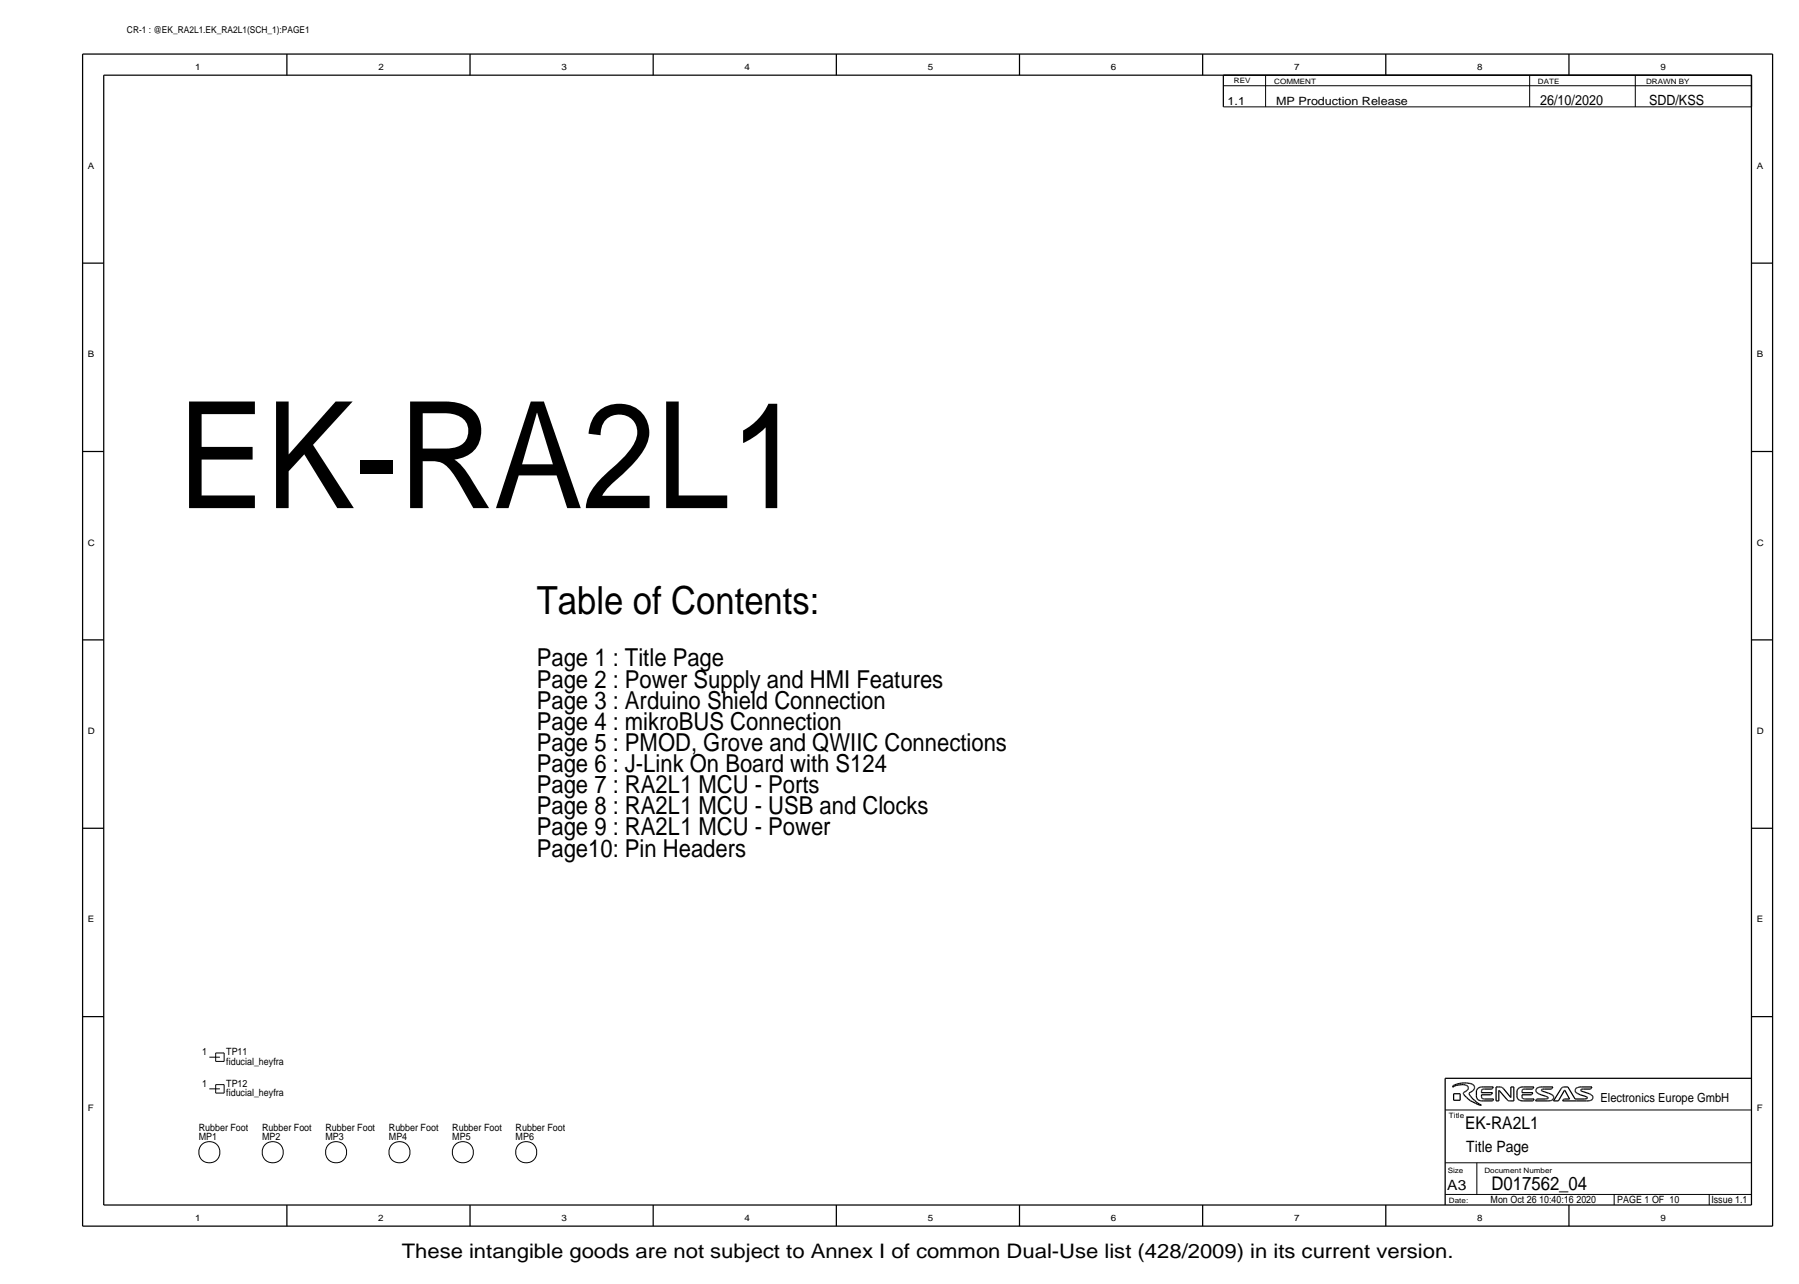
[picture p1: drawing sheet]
<svg xmlns="http://www.w3.org/2000/svg" width="433mm" height="309mm" viewBox="0 0 433 309" stroke-linecap="round" stroke-linejoin="round" font-family="sans-serif">
<g fill="none" stroke="#000" stroke-width=".3">
<path d="M19.9 13v281.9zM19.9 13h406.4zM24.9 18.1h396.3zM24.9 18.1v271.8zM69 13v5.1zM113 13v5.1zM157.1 13v5.1zM201.1 13v5.1zM245.2 13v5.1zM289.2 13v5.1zM294.2 18.1v7.6zM294.2 18.1h127z"/>
<path d="M333.2 13v5.1zM377.3 13v5.1zM421.2 18.1v271.8zM421.2 18.1v7.6zM426.3 13v281.9zM19.9 63.3h5zM421.2 63.3h5.1zM19.9 108.6h5zM421.2 108.6h5.1zM19.9 153.9h5zM421.2 153.9h5.1zM19.9 199.2h5z"/>
<path d="M421.2 199.2h5.1zM19.9 244.6h5zM347.5 259.4v30.5zM347.5 259.4h73.7zM421.2 244.6h5.1zM349.4 261.5h.1M349.4 261.3l-.1 .2zM349.4 261.3h.1M349.4 261.5l.4-.2zM349.4 261.2h.1M349.5 261.1l.4-.1zM349.6 263.1h1.5z"/>
<path d="M349.6 264.7h1.5zM349.6 263.1v1.6zM349.8 261.3l.4-.2zM349.9 261l.4-.2zM350.2 261.1l.4-.1zM350.3 260.8l.3-.1zM350.6 260.7l.4-.1zM350.6 261h.5zM351 260.6h.4zM351.1 261l.4-.1zM351.1 263.1v1.6zM351.4 260.6l.4-.1z"/>
<path d="M351.5 260.9h.4zM351.8 260.5h.4zM351.9 262.9h.1M351.9 262.9v.2zM351.9 263.1l.1 .1zM351.9 260.9l.4 .1zM351.9 262.8h.1M352 263.2l.2 .4zM352 262.8h.1M352.1 262.7l.4-.2zM352.2 260.5h.5zM352.2 263.6l.5 .4z"/>
<path d="M352.3 261l.2 .1zM352.5 262.5l.2-.1zM352.5 261.1h.2zM352.7 264l.4 .4zM352.7 260.5l.3 .1zM352.7 262.4l.1-.2zM352.7 261.1l.1 .1zM352.8 262.2l.2-.1zM352.8 261.2l.2 .1zM353 261.3v.1zM353.1 261.5h.1M353 260.6h.3z"/>
<path d="M353.1 261.6h.1M353.1 264.4l.5 .4zM353.1 261.9l-.1 .2zM353.1 261.6v.2zM353.1 261.8v.1zM353.3 263.1h.1M353.3 263h.1M353.3 262.9l.2-.1zM353.3 260.6l.4 .1zM353.3 263.2l.1 .2zM353.3 262.9h.1M353.4 263.4l.3 .4z"/>
<path d="M353.5 262.8l.2-.1zM353.6 264.8l.6 .3zM353.7 260.7l.2 .1zM353.7 263.8l.2 .3zM353.7 262.7l.3-.2zM353.9 260.8l.2 .1zM353.9 264.1l.3 .3zM354.1 260.9l.2 .1zM354.1 262.4l-.1 .1zM354.1 262.4l.2-.2zM354.2 265.1l.6 .3zM354.2 264.4l.4 .3z"/>
<path d="M354.3 261l.2 .2zM354.5 261.2l.1 .2zM354.5 262l-.2 .2zM354.6 264.7l.3 .3zM354.6 261.8l-.1 .2zM354.6 261.6v.2zM354.6 261.4v.2zM354.8 265.4l.6 .3zM354.9 265l.4 .3zM355 263.9l.1 .3zM355 263.6v.3zM355 262.7v.9z"/>
<path d="M355 262.4v.3zM355.1 264.2l.2 .2zM355.1 262.1l-.1 .3zM355.3 264.4l.1 .2zM355.3 261.9l-.2 .2zM355.3 265.3l.5 .3zM355.4 265.7l.7 .2zM355.4 264.6l.3 .1zM355.4 261.8l-.1 .1zM355.4 261.8l.3-.2zM355.7 261.6l.3-.1zM355.7 264.7l.3 .1z"/>
<path d="M355.8 265.6l.4 .2zM356 264.8h.3zM356 261.5h.3zM356.1 265.9h.1M356.2 265.9h.1M356.2 265.8h.1M356.3 262.8h2.6zM356.3 261.5h.4zM356.3 263.9v.2zM356.3 262.3v.2zM356.3 262.5v.3zM356.3 263.3h2.2z"/>
<path d="M356.3 263.3v.5zM356.3 263.9h.1M356.3 264.8h.4zM356.3 264.2h.1M356.3 262.3h.1M356.4 264.2h.1M356.4 262.1l.1-.1zM356.3 262.2h.1M356.5 264.3h.1M356.5 262h.1zM356.5 264.3h.2zM356.6 262h.2z"/>
<path d="M356.7 261.5h2.4zM356.7 264.8h2.1zM356.7 264.3l.1 .1zM356.8 262h.2zM356.8 264.4h.2zM357 262h1.7zM357 264.4h2.2zM358.5 263.3h.1M358.6 263.3h.1M358.7 262h.1M358.8 264.8h.1M358.9 264.8h.1"/>
<path d="M358.9 261.9h.1M358.9 262.8l-.3 .4zM359.1 261.5l-.2 .3zM359.2 264.4l-.2 .4zM359.8 261.5h.6zM359.8 261.5v3.3zM359.8 264.8h.6zM360.4 261.5h.4zM360.5 262.3h.1M360.4 262.3v2.5zM360.5 262.3l1.9 2.2zM360.8 261.5h.2z"/>
<path d="M361 261.5h.1zM361.1 261.5l.1 .1zM361.2 261.6h.1M361.3 261.7l.2 .2zM361.5 261.9l1.8 2.1zM362.4 264.5l.2 .2zM362.6 264.8h.1M362.6 264.8h.2zM362.8 264.8h.2zM363 264.8h.3zM363.3 264h.1M363.3 261.5h.7z"/>
<path d="M363.3 261.5v2.5zM363.3 264.8h.7zM364 261.5v3.3zM364.8 263.9l.1 .3zM364.8 263.6v.3zM364.8 262.7v.9zM364.8 262.4v.3zM364.9 264.2l.1 .2zM364.9 262.1l-.1 .3zM365 264.4l.2 .2zM365 261.9l-.1 .2zM365.2 264.6l.3 .1z"/>
<path d="M365.2 261.8l-.2 .1zM365.2 261.8l.2-.2zM365.4 261.6l.3-.1zM365.5 264.7l.2 .1zM365.7 264.8h.3zM365.7 261.5h.3zM366.1 264.2h.1M366 261.5h.4zM366 262.8h2.6zM366 262.3v.2zM366 262.5v.3zM366 263.3h2.2z"/>
<path d="M366 263.3v.5zM366 263.9h.1M366 263.9v.2zM366 264.8h.4zM366 262.3h.1M366.2 264.2h.1M366.1 262.2h.1M366.1 262.1l.1-.1zM366.3 264.3h.1M366.2 262h.2zM366.3 264.3h.1zM366.4 262h.1z"/>
<path d="M366.4 261.5h2.5zM366.4 264.8h2.2zM366.4 264.3l.2 .1zM366.5 262h.3zM366.6 264.4h.2zM366.8 262h1.7zM366.8 264.4h2.1zM368.2 263.3h.1M368.4 263.3h.1M368.5 262h.1M368.6 264.8h.1M368.6 262.8l-.2 .4z"/>
<path d="M368.6 261.9h.1M368.7 264.8h.1M368.9 261.5l-.2 .3zM368.9 264.4l-.2 .4zM369.3 264.8h2.8zM369.3 262.4h.1M369.3 262.3h.1M369.4 262.5l.1 .2zM369.4 262.1l-.1 .2zM369.4 262v.1zM369.6 264.4h.1M369.5 262.7l.1 .1z"/>
<path d="M369.5 264.5l-.2 .3zM369.6 262.8l.1 .1zM369.6 261.8l-.2 .2zM369.6 264.4h2zM369.7 261.7l-.1 .1zM369.7 261.7l.2-.1zM369.7 262.9l.2 .1zM369.9 261.6l.3-.1zM369.9 263l.3 .2zM370.2 261.5h.3zM370.2 263.2l.4 .1zM370.5 261.5h.4z"/>
<path d="M370.6 263.3l1.1 .4zM370.7 262.1h.1M370.7 262.2h.1M370.7 262.3h.1M370.7 262.3l.1 .1zM370.8 262h.1M370.8 262.4l.2 .1zM370.9 261.5h2.5zM370.9 262h.1M371 262h.3zM371 262.5l.3 .1zM371.3 262.6l1.1 .4z"/>
<path d="M371.3 262h1.7zM371.6 264.4l.4-.1zM371.7 263.7l.3 .1zM372 264.3h.2zM372 263.8l.2 .1zM372.1 264.8h.4zM372.2 263.9h.1M372.2 264.3h.1M372.3 264.2h.1M372.3 264v.1zM372.3 264.1h.1M372.4 263l.4 .1z"/>
<path d="M372.5 264.8h.3zM372.8 263.1l.2 .1zM372.8 264.8l.3-.1zM373 262h.1M373 263.2l.3 .2zM373.1 264.7l.2-.1zM373.1 261.9l.1-.1zM373.3 263.4l.1 .1zM373.3 264.6l.1-.1zM373.4 263.5l.1 .2zM373.4 261.5l-.2 .3zM373.5 263.7l.1 .1z"/>
<path d="M373.5 264.3l-.1 .2zM373.6 264.8h1.2zM373.6 263.8v.1zM373.6 264.2l-.1 .1zM373.6 264v.2zM373.6 264h.1M375.3 262l-1.7 2.8zM375.4 261.9l-.1 .1zM375.5 261.8h.1M375.5 261.8l.1-.1zM375.7 261.6l-.1 .1zM375.8 261.5h.1"/>
<path d="M375.8 264.8h3.3zM375.8 261.5h.2zM376 261.5h.3zM376.1 264.4h.1M376 264.5l-.2 .3zM376.2 264.4h.1M376.2 262.3l-1.4 2.5zM376.2 264.4h1.2zM376.2 262.3h.1M376.2 262.2h.1M376.3 262.2l1.1 2.2zM376.3 261.5h.7z"/>
<path d="M377 261.5l1.8 2.9zM378.8 262.3h.1M378.8 264.4h2.3zM378.8 262.5l.1 .2zM378.8 262.4h.1M378.8 262.1v.2zM378.9 262.7l.1 .1zM378.9 262l-.1 .1zM379 261.8l-.1 .2zM379 262.8l.2 .1zM379.1 264.8h2.4zM379.1 261.7l.3-.1z"/>
<path d="M379.1 261.7l-.1 .1zM379.2 262.9l.2 .1zM379.4 263l.3 .2zM379.4 261.6l.2-.1zM379.6 261.5h.3zM379.7 263.2l.3 .1zM379.9 261.5h.4zM380 263.3l1.2 .4zM380.1 262.3l.1 .1zM380.1 262.1h.1M380.1 262.2h.1M380.1 262.3h.1"/>
<path d="M380.2 262.1h.1M380.2 262h.2zM380.2 262.4l.2 .1zM380.3 261.5h2.5zM380.4 262.5l.3 .1zM380.4 262h.4zM380.7 262.6l1.2 .4zM380.8 262h1.7zM381.1 264.4l.3-.1zM381.2 263.7l.2 .1zM381.4 263.8l.2 .1zM381.4 264.3h.2z"/>
<path d="M381.5 264.8h.4zM381.7 264.3h.1M381.6 263.9h.1M381.7 264.2h.1M381.7 264.1h.1M381.7 264v.1zM381.9 263l.3 .1zM381.9 264.8h.3zM382.2 263.1l.3 .1zM382.2 264.8l.3-.1zM382.5 263.2l.2 .2zM382.5 264.7l.2-.1z"/>
<path d="M382.5 262h.1M382.6 261.9h.1M382.7 263.4l.1 .1zM382.7 264.6l.2-.1zM382.8 263.5l.2 .2zM382.8 261.5l-.2 .3zM383 264.3l-.1 .2zM383 263.8h.1M383 264.2v.1zM383 263.8v.1zM383.1 264h.1M383.1 264l-.1 .2z"/>
<path d="M19.9 294.9h406.4zM24.9 289.9h396.3zM69 289.9v5zM113 289.9v5zM157.1 289.9v5zM201.1 289.9v5zM245.2 289.9v5zM289.2 289.9v5zM333.2 289.9v5zM377.3 289.9v5z"/>
</g>
<g fill="none" stroke="#000" stroke-width=".24">
<path d="M304.3 18.1v7.6zM367.8 18.1v7.6zM393.2 18.1v7.6zM294.2 20.6h127zM294.2 25.7h127zM50.3 254.3h2.6zM51.9 255.3h2zM51.9 253.3h2zM51.9 253.3v2zM53.9 253.3v2zM50.3 261.9h2.6zM51.9 262.9h2z"/>
<path d="M51.9 260.9h2zM51.9 260.9v2zM53.9 260.9v2zM347.5 267h73.7zM347.5 279.7h73.7zM355.1 279.7v7.6zM347.5 287.3h73.7zM388.2 287.3v2.6zM411 287.3v2.6z"/>
<circle cx="50.3" cy="277.2" r="2.56"/>
<circle cx="65.6" cy="277.2" r="2.56"/>
<circle cx="80.8" cy="277.2" r="2.56"/>
<circle cx="96.1" cy="277.2" r="2.56"/>
<circle cx="111.3" cy="277.2" r="2.56"/>
<circle cx="126.5" cy="277.2" r="2.56"/>
</g>
<text font-size="35.7" x="42.7" y="122.2">EK-RA2L1</text>
<text font-size="9.3" x="129.1" y="147.6">Table of Contents:</text>
<g font-size="5.9">
<text x="129.1" y="160.3">Page 1 : Title Page</text>
<text x="129.1" y="165.4">Page 2 : Power Supply and HMI Features</text>
<text x="129.1" y="170.5">Page 3 : Arduino Shield Connection</text>
<text x="129.1" y="175.6">Page 4 : mikroBUS Connection</text>
<text x="129.1" y="180.6">Page 5 : PMOD, Grove and QWIIC Connections</text>
<text x="129.1" y="185.7">Page 6 : J-Link On Board with S124</text>
<text x="129.1" y="190.8">Page 7 : RA2L1 MCU - Ports</text>
<text x="129.1" y="195.9">Page 8 : RA2L1 MCU - USB and Clocks</text>
<text x="129.1" y="201">Page 9 : RA2L1 MCU - Power</text>
<text x="129.1" y="206">Page10: Pin Headers</text>
</g>
<text font-size="4.8" x="96.6" y="302.5">These intangible goods are not subject to Annex I of common Dual-Use list (428/2009) in its current version.</text>
<text font-size="4.5" x="358.6" y="286.3">D017562_04</text>
<text font-size="4.2" x="352.3" y="271.6">EK-RA2L1</text>
<text font-size="3.8" x="352.6" y="277.2">Title Page</text>
<g font-size="3.4">
<text x="370.4" y="25.2">26/10/2020</text>
<text x="396.5" y="25.2">SDD/KSS</text>
<text x="348" y="286.3">A3</text>
</g>
<text font-size="3" x="384.9" y="265">Electronics Europe GmbH</text>
<g font-size="2.7">
<text x="295.2" y="25.2">1.1</text>
<text x="306.9" y="25.2">MP Production Release</text>
</g>
<g font-size="2.4">
<text x="48.6" y="253.8">1</text>
<text x="54.4" y="253.8">TP11</text>
<text x="54.4" y="256.1">fiducial_heyfra</text>
<text x="48.6" y="261.4">1</text>
<text x="54.4" y="261.4">TP12</text>
<text x="54.4" y="263.7">fiducial_heyfra</text>
<text x="47.8" y="274.1">MP1</text>
<text x="47.8" y="272.1">Rubber Foot</text>
<text x="63" y="274.1">MP2</text>
<text x="63" y="272.1">Rubber Foot</text>
<text x="78.3" y="272.1">Rubber Foot</text>
<text x="78.3" y="274.1">MP3</text>
<text x="93.5" y="272.1">Rubber Foot</text>
<text x="93.5" y="274.1">MP4</text>
<text x="108.8" y="272.1">Rubber Foot</text>
<text x="108.8" y="274.1">MP5</text>
<text x="124" y="272.1">Rubber Foot</text>
<text x="124" y="274.1">MP6</text>
<text x="358.4" y="289.4">Mon Oct 26 10:40:16 2020</text>
<text x="388.9" y="289.4">PAGE 1 OF 10</text>
<text x="411.5" y="289.4">Issue 1.1</text>
</g>
<text font-size="2.3" x="30.5" y="7.9">CR-1 : @EK_RA2L1.EK_RA2L1(SCH_1):PAGE1</text>
<g font-size="2.1">
<text x="46.9" y="16.8">1</text>
<text x="91" y="16.8">2</text>
<text x="135" y="16.8">3</text>
<text x="179.1" y="16.8">4</text>
<text x="223.1" y="16.8">5</text>
<text x="267.2" y="16.8">6</text>
<text x="311.2" y="16.8">7</text>
<text x="355.2" y="16.8">8</text>
<text x="399.3" y="16.8">9</text>
<text x="21.1" y="40.6">A</text>
<text x="422.4" y="40.6">A</text>
<text x="21.1" y="86">B</text>
<text x="422.4" y="86">B</text>
<text x="21.1" y="131.3">C</text>
<text x="422.4" y="131.3">C</text>
<text x="21.1" y="176.6">D</text>
<text x="422.4" y="176.6">D</text>
<text x="21.1" y="221.9">E</text>
<text x="422.4" y="221.9">E</text>
<text x="21.1" y="267.2">F</text>
<text x="422.4" y="267.2">F</text>
<text x="46.9" y="293.7">1</text>
<text x="91" y="293.7">2</text>
<text x="135" y="293.7">3</text>
<text x="179.1" y="293.7">4</text>
<text x="223.1" y="293.7">5</text>
<text x="267.1" y="293.7">6</text>
<text x="311.2" y="293.7">7</text>
<text x="355.2" y="293.7">8</text>
<text x="399.3" y="293.7">9</text>
</g>
<g font-size="1.8">
<text x="296.7" y="20.1">REV</text>
<text x="306.4" y="20.1">COMMENT</text>
<text x="369.8" y="20.1">DATE</text>
<text x="395.8" y="20.1">DRAWN BY</text>
<text x="348.4" y="269">Title</text>
<text x="348.1" y="282.1">Size</text>
<text x="357" y="282.1">Document Number</text>
<text x="348.4" y="289.4">Date:</text>
</g>
</svg>
